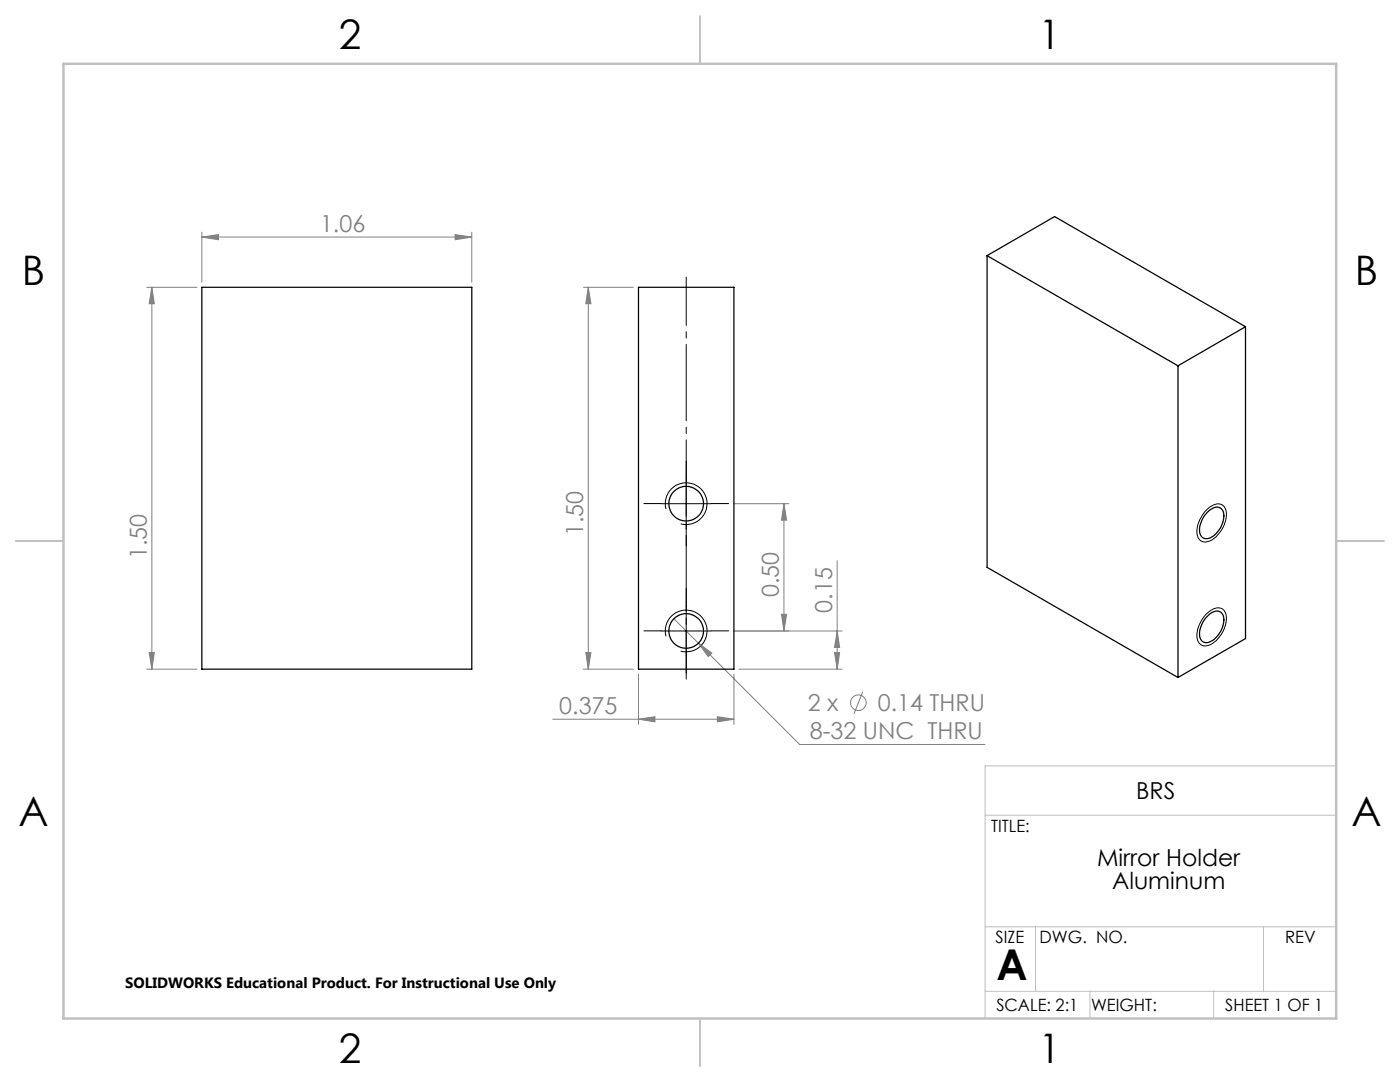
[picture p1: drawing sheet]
<svg xmlns="http://www.w3.org/2000/svg" width="279mm" height="216mm" viewBox="0 0 279 216" stroke-linecap="round" stroke-linejoin="round" font-family="sans-serif">
<g fill="none" stroke="#808080" stroke-width=".2">
<path d="M29.3 57.3h10M30.3 57.3l.5 3.3h-1zM30.3 57.3v76.2M40.3 47.3l3.3-.5v1zM40.3 46.3v10M40.3 47.3h53.9M90.8 46.8l3.4 .5-3.4 .5zM94.2 46.3v10M116.4 57.3h10M117.4 57.3l.5 3.3h-1zM117.4 57.3v76.2M146.4 100.5h11"/>
<path d="M156.5 100.5l.5 3.3h-1zM156.5 100.5v25.4M167.1 111.9v21.6M29.3 133.5h10M29.8 130.2h1l-.5 3.3zM116.4 133.5h10M116.9 130.2h1l-.5 3.3zM127.4 134.5v10M134.5 123.5l4.9 4.8M139.4 128.3l2.7 2-.7 .7zM139.4 128.3l20.2 20.3h37M146.4 125.9h21.7"/>
<path d="M146.5 134.5v10M147.5 133.5h20.6M156 122.6h1l-.5 3.3zM166.5 130.2h1.1l-.5 3.3zM167.1 125.9l.5 3.3h-1.1zM172.2 138l-1.8 4.5M110.3 143.5h36.2M127.4 143.5l3.3-.5v1zM143.2 143l3.3 .5-3.3 .5z"/>
<circle cx="171.3" cy="140.2" r="1.55"/>
</g>
<path d="M136.9 95.5v10M131.9 100.5h10M132.9 101.6a4.2 4.2 0 0 1 3.7-5.2 4.2 4.2 0 0 1 4.5 4.5 4.2 4.2 0 0 1-5.2 3.6M240.9 101.6a2.59 2.59 0 0 1 3.2-.7 3.8 3.8 0 0 1 0 4.3 4.7 4.7 0 0 1-3.8 2.9 1.88 1.88 0 0 1-1.4-2.3 6.7 6.7 0 0 1 2-4.2zM131.9 125.9h10M132.9 127a4.2 4.2 0 0 1 3.7-5.2 4.2 4.2 0 0 1 4.5 4.5 4.2 4.2 0 0 1-5.2 3.6M136.9 120.9v10M240.7 122.6a2.73 2.73 0 0 1 3.4-1 3.5 3.5 0 0 1 .1 4.1 4.7 4.7 0 0 1-3.9 3.2 1.88 1.88 0 0 1-1.4-2.4 6.9 6.9 0 0 1 1.8-3.9z" fill="none" stroke="#000" stroke-width=".2"/>
<path d="M137 135.5v-80.2" fill="none" stroke="#000" stroke-width=".2" stroke-dasharray="15.2 1.3 1.3 1.3" stroke-dashoffset="5.6"/>
<path d="M266.7 152.8h-70.1v50.4M196.6 162.7h70.1M196.6 197.8h70.1M196.6 184.9h70.1M206.7 184.9v12.9M217.5 197.8v5.4M242.2 197.8v5.4M252.2 184.9v12.9" fill="none" stroke="#c0c0c0" stroke-width=".2"/>
<path d="M139.7 3.2v9.5M3.1 107.9h9.6M266.7 107.9h9.5M139.7 203.2v9.6" fill="none" stroke="#c0c0c0" stroke-width=".25"/>
<path d="M12.7 12.7h254v190.5h-254z" fill="none" stroke="#c0c0c0" stroke-width=".5"/>
<path d="M137 95.5v-3.5M132 100.5h-3.5M137 105.5v3.4M142 100.5h3.4M132 125.9h-3.5M137 120.9v-3.5M137 130.9v3.4M142 125.9h3.4" fill="none" stroke="#000" stroke-width=".2" stroke-dasharray="15.2 1.3 1.3 1.3"/>
<g fill="#808080">
<path d="M90.8 46.8l3.4 .5-3.4 .5zM40.3 47.3l3.3-.5v1z"/>
<path d="M139.4 128.3l2 2.7 .7-.7zM127.4 143.5l3.3-.5v1zM143.2 143l3.3 .5-3.3 .5z"/>
<path d="M116.9 130.2h1l-.5 3.3zM117.4 57.3l.5 3.3h-1zM166.5 130.2h1.1l-.5 3.3zM167.1 125.9l.5 3.3h-1.1z"/>
<path d="M30.3 57.3l.5 3.3h-1zM29.8 130.2h1l-.5 3.3zM156.5 100.5l.5 3.3h-1zM156 122.6h1l-.5 3.3z"/>
</g>
<g fill="none" stroke="#000" stroke-width=".25">
<path d="M40.3 57.3h53.9v76.2h-53.9zM127.4 57.3h19.1v76.2h-19.1zM197 51l38.1 22M197 51v62.2l38.1 22M197 51l13.5-7.8 38.1 22M235.1 73v62.2M248.6 65.2v62.2l-13.5 7.8M248.6 65.2l-13.5 7.8M241.2 102a1.78 1.78 0 0 1 2.7-.3 3.8 3.8 0 0 1-.7 4.2 2.6 2.6 0 0 1-3.1 1.4 2.83 2.83 0 0 1-.2-3.5l.4-.8zM241.2 122.7a1.78 1.78 0 0 1 2.7-.3 3.8 3.8 0 0 1-.7 4.2 2.71 2.71 0 0 1-3.1 1.5 2.83 2.83 0 0 1-.2-3.5l.4-.9z"/>
<circle cx="136.9" cy="100.5" r="3.5"/>
<circle cx="136.9" cy="125.9" r="3.5"/>
</g>
<text font-size="8.5" x="198.9" y="195.5">A</text>
<g font-size="8.1">
<text x="67.6" y="9.7">2</text>
<text x="207.3" y="9.7">1</text>
<text x="4.4" y="57">B</text>
<text x="270.4" y="57">B</text>
<text x="3.7" y="164.9">A</text>
<text x="269.7" y="164.9">A</text>
<text x="67.6" y="212.2">2</text>
<text x="207.3" y="212.2">1</text>
</g>
<g font-size="4.7" fill="#808080">
<text x="63.9" y="46.3">1.06</text>
<text x="116.4" y="107" transform="rotate(-90 116.4 107)">1.50</text>
<text x="29.3" y="111.6" transform="rotate(-90 29.3 111.6)">1.50</text>
<text x="155.5" y="119.2" transform="rotate(-90 155.5 119.2)">0.50</text>
<text x="166.1" y="122.2" transform="rotate(-90 166.1 122.2)">0.15</text>
<text x="111.6" y="142.5">0.375</text>
<text x="161.2" y="141.9">2 x</text>
<text x="175.2" y="141.9">0.14 THRU</text>
<text x="161.6" y="147.5">8-32 UNC THRU</text>
</g>
<g font-size="4.7">
<text x="226.7" y="159.5">BRS</text>
<text x="218.9" y="172.8">Mirror Holder</text>
<text x="221.9" y="177.3">Aluminum</text>
</g>
<g font-size="3.4">
<text x="197.8" y="166">TITLE:</text>
<text x="198.7" y="188.1">SIZE</text>
<text x="207.5" y="188.1">DWG. NO.</text>
<text x="256.5" y="188.2">REV</text>
<text x="198.8" y="201.7">SCALE: 2:1</text>
<text x="217.7" y="201.8">WEIGHT:</text>
<text x="244.5" y="201.7">SHEET 1 OF 1</text>
</g>
<text font-size="3" x="25" y="197.2">SOLIDWORKS Educational Product. For Instructional Use Only</text>
</svg>
